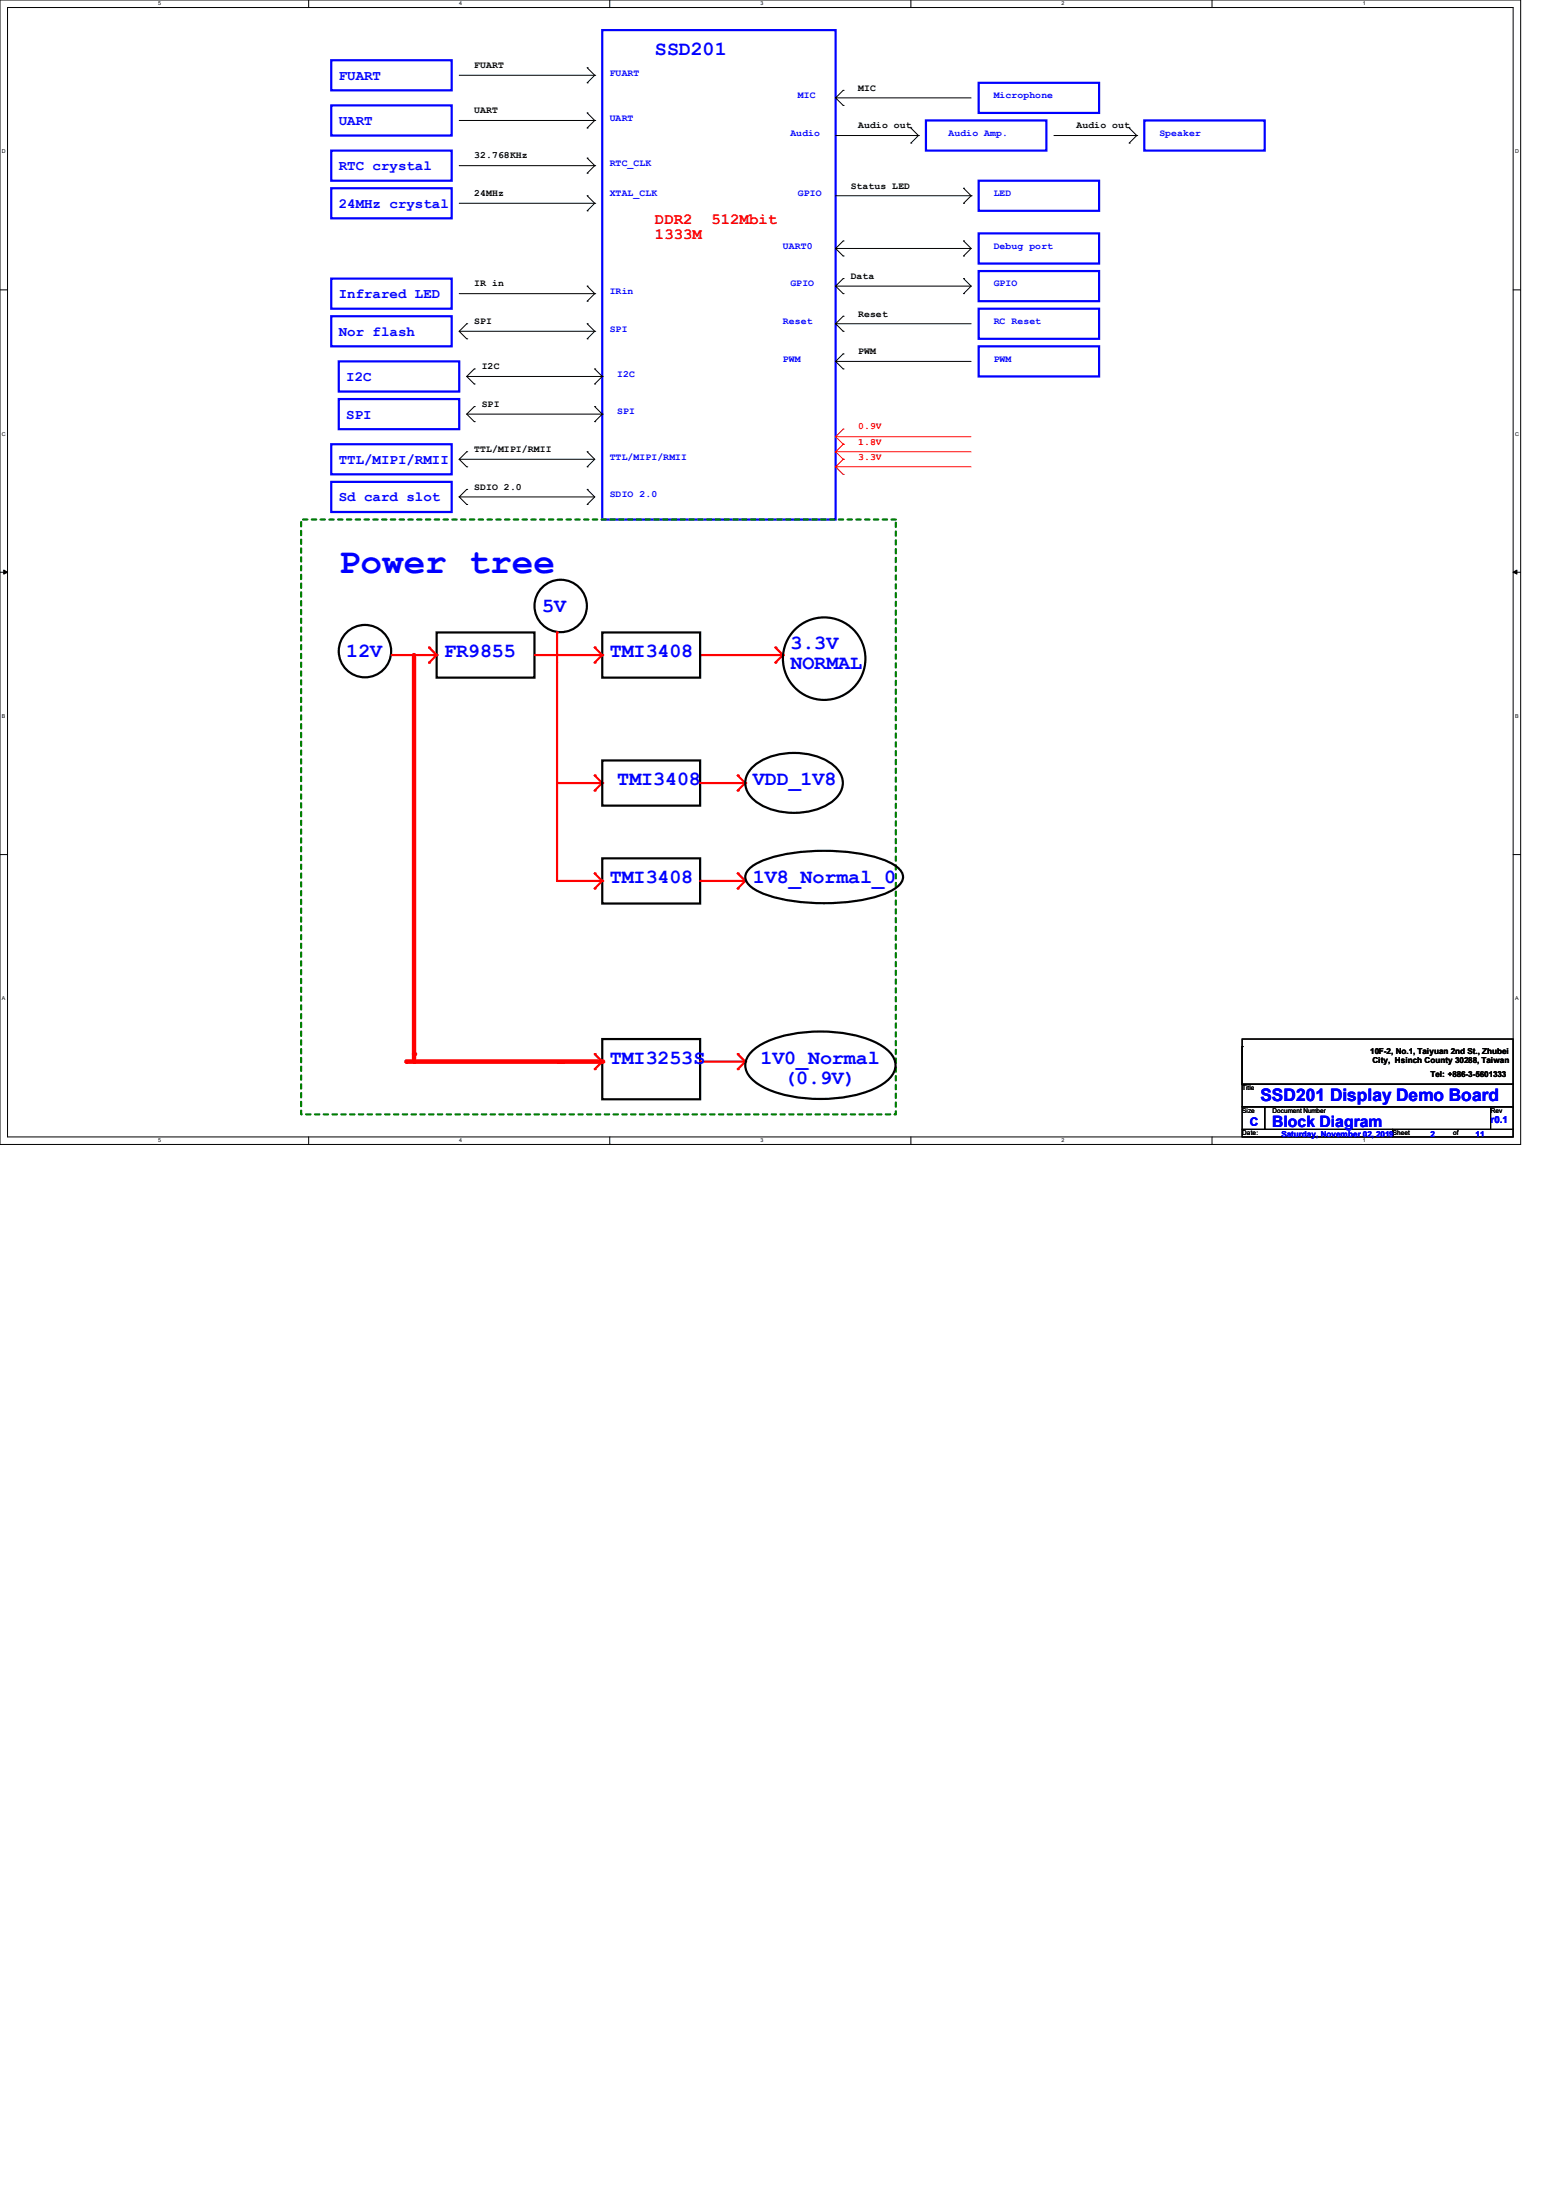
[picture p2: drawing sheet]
<svg xmlns="http://www.w3.org/2000/svg" width="210mm" height="297mm" viewBox="0 0 210 297" stroke-linecap="round" stroke-linejoin="round" font-family="sans-serif">
<path d="M0 0h205.2v154.4h-205.2zM1 1h203.2v152.4h-203.2z" fill="none" stroke="#000" stroke-width=".13"/>
<g fill="#fff">
<path d="M21.3 .1h.4v.8h-.4z"/>
<path d="M21.3 153.5h.4v.8h-.4z"/>
</g>
<path d="M41.7 0v1M41.7 153.4v1" fill="none" stroke="#000" stroke-width=".13"/>
<g fill="#fff">
<path d="M62 .1h.4v.8h-.4z"/>
<path d="M62 153.5h.4v.8h-.4z"/>
</g>
<path d="M82.3 0v1M82.3 153.4v1" fill="none" stroke="#000" stroke-width=".13"/>
<g fill="#fff">
<path d="M102.6 .1h.4v.8h-.4z"/>
<path d="M102.6 153.5h.4v.8h-.4z"/>
</g>
<path d="M122.9 0v1M122.9 153.4v1" fill="none" stroke="#000" stroke-width=".13"/>
<g fill="#fff">
<path d="M143.3 .1h.3v.8h-.3z"/>
<path d="M143.3 153.5h.3v.8h-.3z"/>
</g>
<path d="M163.6 0v1M163.6 153.4v1" fill="none" stroke="#000" stroke-width=".13"/>
<g fill="#fff">
<path d="M183.9 .1h.4v.8h-.4z"/>
<path d="M183.9 153.5h.4v.8h-.4z"/>
<path d="M.3 20.1h.5v.8h-.5z"/>
<path d="M204.5 20.1h.5v.8h-.5z"/>
<path d="M.3 58.2h.5v.8h-.5z"/>
<path d="M204.5 58.2h.5v.8h-.5z"/>
</g>
<path d="M0 39.1h1M204.2 39.1h1" fill="none" stroke="#000" stroke-width=".13"/>
<g fill="#fff">
<path d="M.3 96.3h.4v.8h-.4z"/>
<path d="M204.5 96.3h.4v.8h-.4z"/>
</g>
<path d="M0 77.2h1M204.2 77.2h1" fill="none" stroke="#000" stroke-width=".13"/>
<path d="M.5 76.9l.5 .3-.5 .3zM204.2 77.2l.5-.3v.6z" fill="#000" stroke="#000" stroke-width=".13"/>
<g fill="#fff">
<path d="M.3 134.4h.4v.8h-.4z"/>
<path d="M204.5 134.4h.4v.8h-.4z"/>
</g>
<g fill="none" stroke="#000" stroke-width=".13">
<path d="M112.8 13.2h.1M112.8 13.2h18.3M112.8 13.2l1 1M112.8 18.3h11.2M113.8 14.2h.1M113.8 12.2h.1M113.8 12.2l-1 1M122.9 17.3h.1M122.9 19.3h.1M122.9 17.3l1.1 1M124 18.3h.1M124 18.3l-1.1 1"/>
<path d="M142.2 18.3h11.2M152.4 17.3h.1M152.4 19.3h.1M152.4 17.3l1 1M153.4 18.3h.1M153.4 18.3l-1 1M62 22.4h18.3M62 27.4h18.3M62 39.6h18.3M79.2 21.3h.1M79.2 23.4h.1M79.2 26.4h.1"/>
<path d="M79.2 28.4h.1M79.2 38.6h.1M79.2 21.3l1.1 1.1M79.2 26.4l1.1 1M79.2 38.6l1.1 1M80.3 22.4h.1M80.3 27.4h.1M80.3 39.6h.1M80.3 22.4l-1.1 1M80.3 27.4l-1.1 1M80.3 39.6l-1.1 1M112.8 33.5h.1"/>
<path d="M112.8 38.6h.1M112.8 26.4h18.3M112.8 33.5h18.3M112.8 33.5l1 1M112.8 38.6h18.3M112.8 38.6l1 1M113.8 34.5h.1M113.8 32.5h.1M113.8 39.6h.1M113.8 37.6h.1M113.8 32.5l-1 1M113.8 37.6l-1 1"/>
<path d="M130 25.4h.1M130 27.4h.1M130 32.5h.1M130 34.5h.1M130 37.6h.1M130 39.6h.1M130 25.4l1.1 1M130 32.5l1.1 1M130 37.6l1.1 1M131.1 26.4h.1M131.1 26.4l-1.1 1M131.1 33.5l-1.1 1"/>
<path d="M131.1 38.6l-1.1 1M79.2 40.6h.1M112.8 43.7h.1M112.8 43.7h18.3M112.8 43.7l1 1M113.8 44.7h.1M113.8 42.7h.1M113.8 42.7l-1 1M62 62h.1M62 67.1h.1M62 62h18.3M62 62l1 1"/>
<path d="M62 67.1h18.3M62 67.1l1 1M63 63h.1M63 61h.1M63 68.1h.1M63 66h.1M63 61l-1 1M63 66l-1 1.1M79.2 61h.1M79.2 63h.1M79.2 66h.1M79.2 68.1h.1"/>
<path d="M79.2 61l1.1 1M79.2 66l1.1 1.1M80.3 62l-1.1 1M80.3 67.1l-1.1 1M0 115.3h1M204.2 115.3h1"/>
</g>
<path d="M81.3 4.1h31.5v66h-31.5zM125 16.3h16.2v4h-16.2zM132.1 11.2h16.2v4h-16.2zM154.4 16.3h16.3v4h-16.3zM44.7 25.4h16.3v4.1h-16.3zM132.1 24.4h16.2v4h-16.2zM132.1 31.5h16.2v4.1h-16.2zM132.1 36.6h16.2v4h-16.2zM44.7 59.9h16.3v4.1h-16.3zM132.1 41.7h16.2v4h-16.2zM44.7 65h16.3v4.1h-16.3z" fill="none" stroke="#00f" stroke-width=".3"/>
<g fill="none" stroke="#f00" stroke-width=".13">
<path d="M112.8 58.9h.1M112.8 58.9h18.3M112.8 58.9l1 1M113.8 59.9h.1M113.8 57.9h.1M113.8 57.9l-1 1M113.8 59.9l-1 1.1M112.8 61h.1M112.8 63h.1M112.8 61h18.3M112.8 61l1 1M112.8 63h18.3"/>
<path d="M112.8 63l1 1M113.8 62h.1M113.8 64h.1M113.8 62l-1 1"/>
</g>
<path d="M81.3 115.8h13.2v6.1h-13.2zM81.3 140.2h13.2v8.1h-13.2z" fill="none" stroke="#000" stroke-width=".3"/>
<path d="M75.2 143.3h6.1" fill="none" stroke="#f00" stroke-width=".59"/>
<circle cx="81.3" cy="143.3" r=".3" fill="#f00"/>
<g fill="none" stroke="#f00" stroke-width=".3">
<path d="M52.8 88.4h6.1M57.9 87.4h.1M57.9 89.4h.1M57.9 87.4l1 1M58.9 88.4h.1M58.9 88.4l-1 1M72.1 88.4h9.2M75.2 85.3h.1M75.2 85.3v4.1M80.3 87.4h.1M80.3 89.4h.1M80.3 87.4l1 1"/>
<path d="M81.3 88.4h.1M81.3 88.4l-1 1M94.5 88.4h11.2M104.6 87.4h.1M104.6 89.4h.1M104.6 87.4l1.1 1M105.7 88.4h.1M105.7 88.4l-1.1 1M75.2 118.9h6.1M75.2 105.7h6.1M80.3 104.6h.1M80.3 106.7h.1"/>
<path d="M80.3 117.9h.1M80.3 119.9h.1M80.3 104.6l1 1.1M80.3 117.9l1 1M81.3 105.7h.1M81.3 118.9h.1M81.3 105.7l-1 1M81.3 118.9l-1 1M94.5 118.9h6.1M94.5 105.7h6.1M99.6 117.9h.1M99.6 119.9h.1"/>
<path d="M99.6 104.6h.1M99.6 106.7h.1M99.6 117.9l1 1M99.6 104.6l1 1.1M100.6 118.9h.1M100.6 105.7h.1M100.6 118.9l-1 1M100.6 105.7l-1 1M80.3 142.2h.1M80.3 144.3h.1M80.3 142.2l1 1.1-1 1M94.5 143.3h6.1"/>
<path d="M99.6 142.2h.1M99.6 144.3h.1M99.6 142.2l1 1.1M100.6 143.3h.1M100.6 143.3l-1 1"/>
</g>
<path d="M40.6 70.1h80.3v80.3h-80.3z" fill="none" stroke="#008000" stroke-width=".3" stroke-dasharray=".6 .6"/>
<g fill="none" stroke="#000" stroke-width=".3">
<path d="M58.9 85.3h13.2v6.1h-13.2zM81.3 85.3h13.2v6.1h-13.2zM81.3 102.6h13.2v6.1h-13.2zM101 117.3a10.5 10.5 0 0 1 5.7-2.2 27.7 27.7 0 0 1 12.6 .9 4.3 4.3 0 0 1 2.5 1.8 1.64 1.64 0 0 1-.9 2 14.8 14.8 0 0 1-6.6 1.9 26.5 26.5 0 0 1-11.1-1 4.3 4.3 0 0 1-2.5-1.8l-.1-.6 .1-.5zM101.3 103.8a8.3 8.3 0 0 1 6.9-2.1 7.2 7.2 0 0 1 4.8 2.1 2.81 2.81 0 0 1-.5 4.2 9.4 9.4 0 0 1-10.6 0 2.84 2.84 0 0 1-.6-4.2zM101.5 141.8a11.6 11.6 0 0 1 6.3-2.4 19.1 19.1 0 0 1 10.6 1.4 4.5 4.5 0 0 1 2.4 2.3 2.45 2.45 0 0 1-.9 2.6 11.6 11.6 0 0 1-6.2 2.4 19.1 19.1 0 0 1-10.6-1.4 4.5 4.5 0 0 1-2.4-2.3 2.45 2.45 0 0 1 .8-2.6z"/>
<circle cx="49.3" cy="87.9" r="3.5"/>
<circle cx="75.7" cy="81.8" r="3.5"/>
<circle cx="111.2" cy="88.9" r="5.6"/>
</g>
<path d="M44.7 20.3h16.3v4.1h-16.3zM44.7 37.6h16.3v4.1h-16.3zM44.7 42.7h16.3v4h-16.3z" fill="none" stroke="#00f" stroke-width=".3"/>
<path d="M62 44.7h18.3M62 44.7l1 1M63 43.7h.1M63 45.7h.1M63 43.7l-1 1M79.2 43.7h.1M79.2 45.7h.1M79.2 43.7l1.1 1M80.3 44.7h.1M80.3 44.7l-1.1 1" fill="none" stroke="#000" stroke-width=".13"/>
<path d="M55.9 88.4v53.8" fill="none" stroke="#f00" stroke-width=".59"/>
<circle cx="55.9" cy="142.2" r=".3" fill="#f00"/>
<path d="M54.9 143.3h21.3" fill="none" stroke="#f00" stroke-width=".59"/>
<circle cx="54.9" cy="143.3" r=".3" fill="#f00"/>
<path d="M55.9 142.2v1.1" fill="none" stroke="#f00" stroke-width=".59"/>
<circle cx="55.9" cy="143.3" r=".3" fill="#f00"/>
<path d="M75.2 89.4v29.5M75.2 118.9h.1" fill="none" stroke="#f00" stroke-width=".3"/>
<path d="M44.7 14.2h16.3v4.1h-16.3zM44.7 8.1h16.3v4.1h-16.3zM45.7 48.8h16.3v4h-16.3zM45.7 53.8h16.3v4.1h-16.3zM132.1 46.7h16.2v4.1h-16.2z" fill="none" stroke="#00f" stroke-width=".3"/>
<g fill="none" stroke="#000" stroke-width=".13">
<path d="M62 16.3h18.3M62 10.2h18.3M79.2 15.2h.1M79.2 17.3h.1M79.2 9.1h.1M79.2 11.2h.1M79.2 15.2l1.1 1.1M79.2 9.1l1.1 1.1M80.3 16.3h.1M80.3 10.2h.1M80.3 16.3l-1.1 1M80.3 10.2l-1.1 1"/>
<path d="M63 50.8l1 1M63 50.8h18.3M63 55.9l1 1M63 55.9h18.3M64 51.8h.1M64 49.8h.1M64 56.9h.1M64 54.9h.1M64 49.8l-1 1M64 54.9l-1 1M80.3 49.8h.1M80.3 51.8h.1"/>
<path d="M80.3 54.9h.1M80.3 56.9h.1M80.3 49.8l1 1M80.3 54.9l1 1M81.3 50.8h.1M81.3 55.9h.1M81.3 50.8l-1 1M81.3 55.9l-1 1M112.8 48.8h.1M112.8 48.8l1 1M112.8 48.8h18.3M113.8 49.8h.1"/>
<path d="M113.8 47.8h.1M113.8 47.8l-1 1M167.6 140.2h36.6v6.1h-36.6zM167.6 146.3h36.6v3.1h-36.6zM167.6 149.4h3.1v3h-3.1zM167.6 152.4h20.4v1h-20.4zM167.6 141.2h.1M167.6 141.2v5.1M170.7 149.4h30.5v3h-30.5zM188 152.4h16.2v1h-16.2zM201.2 149.4h3v3h-3z"/>
</g>
<text font-size="4.9" fill="#00f" x="45.7" y="77.3">Power tree</text>
<g font-size="2.7" fill="#00f">
<text x="88.4" y="7.4">SSD201</text>
<text x="73.2" y="82.6">5V</text>
<text x="46.7" y="88.6">12V</text>
<text x="59.9" y="88.6">FR9855</text>
<text x="82.3" y="88.6">TMI3408</text>
<text x="106.7" y="87.6">3.3V</text>
<text x="106.7" y="90.3">NORMAL</text>
<text x="83.3" y="105.9">TMI3408</text>
<text x="101.6" y="105.9">VDD_1V8</text>
<text x="82.3" y="119.1">TMI3408</text>
<text x="101.6" y="119.1">1V8_Normal_0</text>
<text x="82.3" y="143.5">TMI3253S</text>
<text x="102.6" y="143.5">1V0_Normal</text>
<text x="105.8" y="146.2">(0.9V)</text>
</g>
<text font-size="2.3" fill="#00f" x="170.1" y="148.5">SSD201 Display Demo Board</text>
<g font-size="2.1" fill="#f00">
<text x="88.4" y="30.2">DDR2</text>
<text x="88.4" y="32.3">1333M</text>
<text x="96" y="30.2">512Mbit</text>
</g>
<text font-size="2.1" fill="#00f" x="171.7" y="152.1">Block Diagram</text>
<g font-size="1.9" fill="#00f">
<text x="45.7" y="10.8">FUART</text>
<text x="45.7" y="16.8">UART</text>
<text x="45.7" y="22.9">RTC crystal</text>
<text x="45.7" y="28">24MHz crystal</text>
<text x="45.7" y="40.2">Infrared LED</text>
<text x="45.7" y="45.3">Nor flash</text>
<text x="46.7" y="51.4">I2C</text>
<text x="46.7" y="56.5">SPI</text>
<text x="45.7" y="62.6">TTL/MIPI/RMII</text>
<text x="45.7" y="67.6">Sd card slot</text>
</g>
<text font-size="1.6" fill="#00f" x="168.7" y="151.9">C</text>
<g font-size="1.3">
<text x="64" y="9.2">FUART</text>
<text x="64" y="15.3">UART</text>
<text x="115.8" y="12.2">MIC</text>
<text x="115.8" y="17.3">Audio out</text>
<text x="145.3" y="17.3">Audio out</text>
<text x="64" y="21.4">32.768KHz</text>
<text x="64" y="26.5">24MHz</text>
<text x="114.8" y="25.4">Status LED</text>
<text x="64" y="38.7">IR in</text>
<text x="114.8" y="37.6">Data</text>
<text x="64" y="43.7">SPI</text>
<text x="115.8" y="42.7">Reset</text>
<text x="115.8" y="47.8">PWM</text>
<text x="65" y="49.8">I2C</text>
<text x="65" y="54.9">SPI</text>
<text x="64" y="61">TTL/MIPI/RMII</text>
<text x="64" y="66.1">SDIO 2.0</text>
</g>
<g font-size="1.3" fill="#00f">
<text x="82.3" y="10.2">FUART</text>
<text x="82.3" y="16.3">UART</text>
<text x="107.7" y="13.2">MIC</text>
<text x="134.1" y="13.2">Microphone</text>
<text x="82.3" y="22.4">RTC_CLK</text>
<text x="106.7" y="18.3">Audio</text>
<text x="128" y="18.3">Audio Amp.</text>
<text x="156.5" y="18.3">Speaker</text>
<text x="82.3" y="26.5">XTAL_CLK</text>
<text x="107.7" y="26.5">GPIO</text>
<text x="134.1" y="26.5">LED</text>
<text x="105.7" y="33.6">UART0</text>
<text x="134.1" y="33.6">Debug port</text>
<text x="82.3" y="39.7">IRin</text>
<text x="106.7" y="38.7">GPIO</text>
<text x="134.1" y="38.7">GPIO</text>
<text x="82.3" y="44.7">SPI</text>
<text x="105.7" y="43.7">Reset</text>
<text x="134.1" y="43.7">RC Reset</text>
<text x="83.3" y="50.8">I2C</text>
<text x="105.7" y="48.8">PWM</text>
<text x="134.1" y="48.8">PWM</text>
<text x="83.3" y="55.9">SPI</text>
<text x="82.3" y="62">TTL/MIPI/RMII</text>
<text x="82.3" y="67.1">SDIO 2.0</text>
<text x="201.2" y="151.6">r0.1</text>
</g>
<g font-size="1.3" fill="#f00">
<text x="115.8" y="58">0.9V</text>
<text x="115.8" y="60">1.8V</text>
<text x="115.8" y="62">3.3V</text>
</g>
<g font-size="1.1">
<text x="184.9" y="142.2">10F-2, No.1, Taiyuan 2nd St., Zhubei</text>
<text x="185.2" y="143.4">City, Hsinch County 30288, Taiwan</text>
<text x="193" y="145.3">Tel: +886-3-5601333</text>
</g>
<g font-size="1.1" fill="#00f">
<text x="172.9" y="153.4">Saturday, November 02, 2019</text>
<text x="193" y="153.4">2</text>
<text x="199.1" y="153.4">11</text>
</g>
<g font-size=".9">
<text x="167.7" y="147.1">Title</text>
<text x="167.7" y="150.2">Size</text>
<text x="167.7" y="153.2">Date:</text>
<text x="171.7" y="150.2">Document Number</text>
<text x="188" y="153.2">Sheet</text>
<text x="196.1" y="153.2">of</text>
<text x="201.2" y="150.2">Rev</text>
</g>
<g font-size=".7">
<text x="21.3" y=".7">5</text>
<text x="62" y=".7">4</text>
<text x="102.6" y=".7">3</text>
<text x="143.3" y=".7">2</text>
<text x="183.9" y=".7">1</text>
<text x=".3" y="20.7">D</text>
<text x="204.5" y="20.7">D</text>
<text x=".3" y="58.8">C</text>
<text x="204.5" y="58.8">C</text>
<text x=".3" y="96.9">B</text>
<text x="204.5" y="96.9">B</text>
<text x=".3" y="135">A</text>
<text x="204.5" y="135">A</text>
<text x="21.3" y="154.2">5</text>
<text x="62" y="154.2">4</text>
<text x="102.6" y="154.2">3</text>
<text x="143.3" y="154.2">2</text>
<text x="183.9" y="154.2">1</text>
</g>
</svg>
